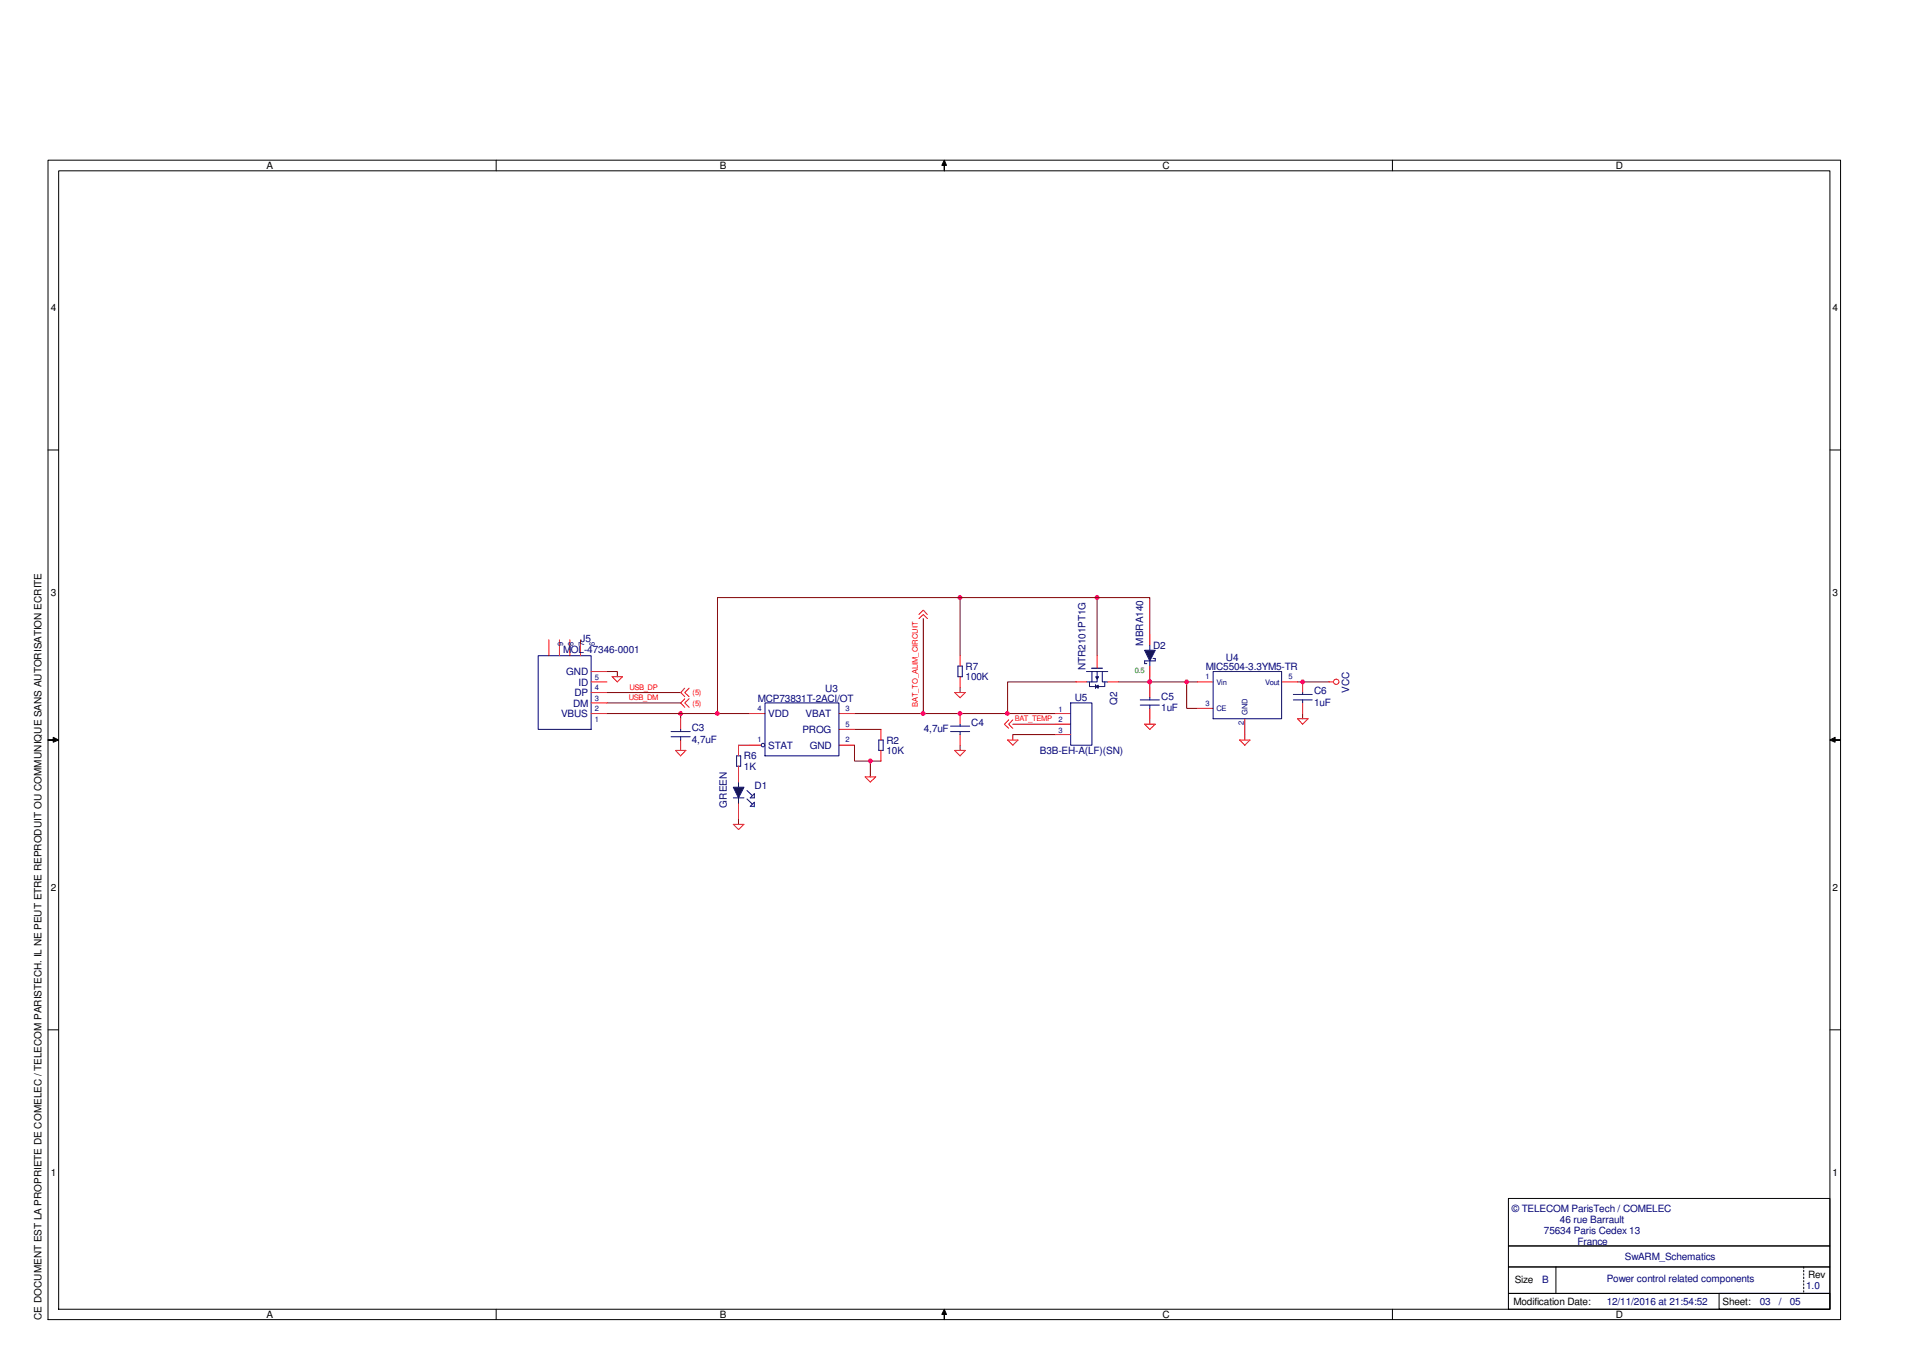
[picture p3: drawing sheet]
<svg xmlns="http://www.w3.org/2000/svg" width="297mm" height="210mm" viewBox="0 0 297 210" stroke-linecap="round" stroke-linejoin="round" font-family="sans-serif">
<path d="M105.6 110.7v.8M114.6 115.6h1.6M114.6 118.9v1.6M114.6 127v.9" fill="none" stroke="#800000" stroke-width=".16"/>
<circle cx="105.6" cy="110.7" r=".31" fill="#f0f"/>
<circle cx="105.6" cy="110.7" r=".31" fill="none" stroke="#f0f" stroke-width=".16"/>
<path d="M94.1 110.7h22.1M132.5 115.6v2.5h4.1M132.5 113.2h4.1M135 118.1v2.4" fill="none" stroke="#800000" stroke-width=".16"/>
<circle cx="135" cy="118" r=".31" fill="#f0f"/>
<circle cx="135" cy="118" r=".31" fill="none" stroke="#f0f" stroke-width=".16"/>
<path d="M132.5 110.7h31.2M148.9 110.7h.1" fill="none" stroke="#800000" stroke-width=".16"/>
<circle cx="148.9" cy="110.7" r=".32" fill="#f0f"/>
<circle cx="148.9" cy="110.7" r=".32" fill="none" stroke="#f0f" stroke-width=".16"/>
<path d="M148.9 115.6v.8M166.9 105.8h-10.6v4.9" fill="none" stroke="#800000" stroke-width=".16"/>
<circle cx="156.3" cy="110.7" r=".32" fill="#f0f"/>
<circle cx="156.3" cy="110.7" r=".32" fill="none" stroke="#f0f" stroke-width=".16"/>
<path d="M173.4 105.8h4.9" fill="none" stroke="#800000" stroke-width=".16"/>
<circle cx="178.3" cy="105.8" r=".31" fill="#f0f"/>
<circle cx="178.3" cy="105.8" r=".31" fill="none" stroke="#f0f" stroke-width=".16"/>
<path d="M170.2 92.7v9M178.3 105v1.6" fill="none" stroke="#800000" stroke-width=".16"/>
<circle cx="170.2" cy="92.7" r=".31" fill="#f0f"/>
<circle cx="170.2" cy="92.7" r=".31" fill="none" stroke="#f0f" stroke-width=".16"/>
<path d="M148.9 92.7v9" fill="none" stroke="#800000" stroke-width=".16"/>
<circle cx="148.9" cy="92.7" r=".32" fill="#f0f"/>
<circle cx="148.9" cy="92.7" r=".32" fill="none" stroke="#f0f" stroke-width=".16"/>
<path d="M148.9 106.6v.8M184.1 105.8v4.1h1.6" fill="none" stroke="#800000" stroke-width=".16"/>
<circle cx="184.1" cy="105.8" r=".31" fill="#f0f"/>
<circle cx="184.1" cy="105.8" r=".31" fill="none" stroke="#f0f" stroke-width=".16"/>
<path d="M178.3 105.8h7.4" fill="none" stroke="#800000" stroke-width=".16"/>
<circle cx="178.3" cy="105.8" r=".31" fill="#f0f"/>
<circle cx="178.3" cy="105.8" r=".31" fill="none" stroke="#f0f" stroke-width=".16"/>
<path d="M193.1 114v.8M201.2 105.8h5M202.1 105.8h.1" fill="none" stroke="#800000" stroke-width=".16"/>
<circle cx="202" cy="105.8" r=".31" fill="#f0f"/>
<circle cx="202" cy="105.8" r=".31" fill="none" stroke="#f0f" stroke-width=".16"/>
<path d="M178.3 98.4v-5.7h-67v18M178.3 111.5v.9M202.1 110.7v.8" fill="none" stroke="#800000" stroke-width=".16"/>
<circle cx="111.3" cy="110.7" r=".31" fill="#f0f"/>
<circle cx="111.3" cy="110.7" r=".31" fill="none" stroke="#f0f" stroke-width=".16"/>
<path d="M143.2 96v14.7" fill="none" stroke="#800000" stroke-width=".16"/>
<circle cx="143.2" cy="110.7" r=".32" fill="#f0f"/>
<circle cx="143.2" cy="110.7" r=".32" fill="none" stroke="#f0f" stroke-width=".16"/>
<path d="M94.1 104.2h1.7v.8M94.1 107.4h11.5M94.1 109.1h11.5M157.1 112.4h6.6M163.7 114h-6.6v.8" fill="none" stroke="#800000" stroke-width=".16"/>
<g fill="none" stroke="#000" stroke-width=".16">
<path d="M7.4 24.8h278.1v179.9h-278.1zM9.1 26.5h274.7v176.6h-274.7zM77 24.8v1.7M146.5 24.8l.3 .9h-.3v.8v-.8h-.4zM216 24.8v1.7M7.4 69.8h1.7M283.8 69.8h1.7M7.4 114.8h.9v-.4l.8 .4-.8 .3v-.3zM283.8 114.8l.8-.4v.4h.9h-.9v.3zM7.4 159.8h1.7M283.8 159.8h1.7M234 185.9h49.8v7.4h-49.8z"/>
<path d="M234 193.3h49.8v3.3h-49.8zM234 196.6h49.8v4.1h-49.8zM241.3 196.6v4.1M279.8 196.6v.2M279.8 197.1v.2M279.8 197.6v.2M279.8 198.1v.3M279.8 198.7v.2M279.8 199.2v.2M279.8 199.7v.2M77 203.1v1.6M146.5 203.1l.3 .8h-.3v.8v-.8h-.4z"/>
<path d="M216 203.1v1.6M234 200.7h49.8v2.4h-49.8zM266.7 200.7h17.1v2.4h-17.1zM279.8 200.2v.2"/>
</g>
<g fill="#000">
<path d="M146.5 24.8l.3 .9h-.3v.8v-.8h-.4z" fill-rule="evenodd"/>
<path d="M7.4 114.8h.9v-.4l.8 .4-.8 .3v-.3z" fill-rule="evenodd"/>
<path d="M283.8 114.8l.8-.4v.4h.9h-.9v.3z" fill-rule="evenodd"/>
<path d="M146.5 203.1l.3 .8h-.3v.8v-.8h-.4z" fill-rule="evenodd"/>
</g>
<g fill="none" stroke="#f00" stroke-width=".16">
<path d="M105.6 111.5v1.7M105.6 114.8v1.6M114.6 115.6v1.7M114.6 118.9v2.4M116.2 110.7h2.5M116.2 115.6h1.9M130.1 110.7h2.4M130.1 113.2h2.4M130.1 115.6h2.4M185.7 105.8h2.5M185.7 109.9h2.5M193.1 111.5v2.5"/>
<path d="M198.8 105.8h2.4M114.6 124.6v2.4"/>
</g>
<g fill="none" stroke="#000080" stroke-width=".16">
<path d="M104.1 113.5h3M104.1 114.3h3M105.6 113.2v.3M105.6 114.3v.5M114.3 117.3h.6v1.6h-.6zM118.7 109.1h11.4v8.2h-11.4zM188.2 104.2h10.6v7.3h-10.6zM114.6 121.3v.8M115.9 124l.8 .8M115.9 122.6l.8 .8M116.4 125.1l.6-.6v.6zM117 123.1h.1"/>
<path d="M117 123.1v.7h-.6z"/>
<circle cx="118.3" cy="115.6" r=".28"/>
</g>
<path d="M117 125.1h.1" fill="none" stroke="#0ff" stroke-width=".16"/>
<path d="M113.7 122.1h1.7l-.8 1.7z" fill="#000080"/>
<path d="M136.3 114.8h.7v1.6h-.7zM178.3 100.1v.8M178.3 102.5v.8M178.9 102.2h.3M113.7 122.1h1.7l-.8 1.7zM113.7 123.8h1.7M114.6 123.8v.8" fill="none" stroke="#000080" stroke-width=".16"/>
<path d="M178.3 98.4v1.7M104.8 116.4h1.6l-.8 .9zM136.6 113.2v1.6M136.6 116.4v1.7M178.3 103.3v1.7M113.7 127.9h1.7l-.8 .8z" fill="none" stroke="#f00" stroke-width=".16"/>
<path d="M177.5 100.9h1.7l-.9 1.6z" fill="#000080"/>
<path d="M168.5 104.2h3.3M169.4 104.2v1.6h-.9M170.2 104.2v1.6h-.8M171 104.2v1.6h.8M177.5 100.9h1.7l-.9 1.6zM179.2 102.2v.3h-1.7v.5h.4" fill="none" stroke="#000080" stroke-width=".16"/>
<path d="M169.3 103.7h1.7" fill="none" stroke="#000080" stroke-width=".2"/>
<path d="M170 105h.4l-.2 .3z" fill="#000080"/>
<path d="M169 105.8v.7M170 105h.4l-.2 .3z" fill="none" stroke="#000080" stroke-width=".16"/>
<path d="M166.9 105.8h1.6M170.2 101.7v1.9M171.8 105.8h1.6" fill="none" stroke="#f00" stroke-width=".16"/>
<path d="M170 106.5l.3-.2v.5z" fill="#000080"/>
<g fill="none" stroke="#000080" stroke-width=".16">
<path d="M83.5 101.7h8.2v11.5h-8.2zM147.4 112.6h3M147.4 113.5h3M148.6 103.3h.7v1.7h-.7zM148.9 112.4v.2M148.9 113.5v.5M166.1 109.1h3.3v6.5h-3.3zM169 106.5h1M169.9 106.2v.6M170 106.5l.3-.2v.5zM170.3 106.5h1M171.4 105.8v.7"/>
<path d="M176.9 108.6h2.9M176.9 109.4h2.9M178.3 108.2v.4M178.3 109.4v.5M200.6 108.6h2.9M200.6 107.7h2.9M202.1 107.4v.3M202.1 108.6v.5"/>
</g>
<g fill="none" stroke="#f00" stroke-width=".16">
<path d="M85.1 99.3v2.4M86.8 99.3v2.4M88.4 99.3v2.4M90 99.3v2.4M142.5 96l.7-.7 .6 .7M142.5 95.3l.7-.6 .6 .6M91.7 107.4h2.4M91.7 105.8h2.4M91.7 110.7h2.4M91.7 109.1h2.4M91.7 104.2h2.4M95 105h1.6l-.8 .8z"/>
<path d="M106.2 106.8l-.6 .6 .6 .7M106.2 108.4l-.6 .7 .6 .6M106.9 106.8l-.7 .6 .7 .7M106.9 108.4l-.7 .7 .7 .6M148.1 116.4h1.6l-.8 .9zM148.1 107.4h1.6l-.8 .8zM148.9 101.7v1.6M148.9 105v1.6M148.9 110.7v1.7M148.9 114v1.6M156.3 114.8h1.6l-.8 .8zM156.5 111.7l-.7 .7 .7 .6"/>
<path d="M157.1 111.7l-.6 .7 .6 .6M163.7 112.4h2.4M163.7 110.7h2.4M163.7 114h2.4M177.5 112.4h1.7l-.9 .8zM178.3 106.6v1.6M178.3 109.9v1.6M192.3 114.8h1.6l-.8 .8zM201.2 111.5h1.7l-.8 .9zM202.1 105.8v1.6M202.1 109.1v1.6M206.2 105.8h.6"/>
<path d="M134.2 120.5h1.6l-.8 .8z"/>
<circle cx="207.3" cy="105.8" r=".41"/>
</g>
<g font-size="1.6">
<text x="41.3" y="26.2">A</text>
<text x="111.6" y="26.2">B</text>
<text x="180.3" y="26.2">C</text>
<text x="250.7" y="26.2">D</text>
<text x="7.9" y="48.3">4</text>
<text x="284.3" y="48.3">4</text>
<text x="7.9" y="92.5">3</text>
<text x="284.3" y="92.5">3</text>
<text x="7.9" y="138.3">2</text>
<text x="284.3" y="138.3">2</text>
<text x="7.9" y="182.4">1</text>
<text x="284.3" y="182.4">1</text>
<text x="234.8" y="202.5">Modification Date:</text>
<text x="234.9" y="199">Size</text>
<text x="267.2" y="202.4">Sheet:</text>
<text x="280.5" y="198.3">Rev</text>
<text x="6.4" y="204.8" transform="rotate(-90 6.4 204.8)">CE DOCUMENT EST LA PROPRIETE DE COMELEC / TELECOM PARISTECH. IL NE PEUT ETRE REPRODUIT OU COMMUNIQUE SANS AUTORISATION ECRITE</text>
<text x="41.3" y="204.5">A</text>
<text x="111.6" y="204.5">B</text>
<text x="180.3" y="204.5">C</text>
<text x="250.7" y="204.5">D</text>
</g>
<g font-size="1.6" fill="#000080">
<text x="87.3" y="101.3">MOL-47346-0001</text>
<text x="90" y="99.5">J5</text>
<text x="177.3" y="100.2" transform="rotate(-90 177.3 100.2)">MBRA140</text>
<text x="178.9" y="100.7">D2</text>
<text x="87.8" y="104.7">GND</text>
<text x="89.1" y="108">DP</text>
<text x="89.7" y="106.4">ID</text>
<text x="128" y="107.4">U3</text>
<text x="149.8" y="103.9">R7</text>
<text x="149.8" y="105.5">100K</text>
<text x="168.4" y="104" transform="rotate(-90 168.4 104)">NTR2101PT1G</text>
<text x="187" y="104">MIC5504-3.3YM5-TR</text>
<text x="190.2" y="102.5">U4</text>
<text x="203.8" y="107.7">C6</text>
<text x="209.3" y="107.4" transform="rotate(-90 209.3 107.4)">VCC</text>
<text x="87" y="111.3">VBUS</text>
<text x="88.9" y="109.6">DM</text>
<text x="107.3" y="113.4">C3</text>
<text x="117.6" y="108.9">MCP73831T-2ACI/OT</text>
<text x="119.2" y="111.3">VDD</text>
<text x="124.5" y="113.7">PROG</text>
<text x="125" y="111.3">VBAT</text>
<text x="143.3" y="113.6">4,7uF</text>
<text x="150.7" y="112.6">C4</text>
<text x="166.7" y="108.7">U5</text>
<text x="173.3" y="109.4" transform="rotate(-90 173.3 109.4)">Q2</text>
<text x="180.1" y="108.5">C5</text>
<text x="180.1" y="110.3">1uF</text>
<text x="203.8" y="109.5">1uF</text>
<text x="107.3" y="115.2">4,7uF</text>
<text x="115.4" y="117.8">R6</text>
<text x="115.4" y="119.5">1K</text>
<text x="119.2" y="116.2">STAT</text>
<text x="125.6" y="116.2">GND</text>
<text x="137.5" y="115.4">R2</text>
<text x="137.5" y="117">10K</text>
<text x="161.3" y="117">B3B-EH-A(LF)(SN)</text>
<text x="112.7" y="125.3" transform="rotate(-90 112.7 125.3)">GREEN</text>
<text x="117" y="122.4">D1</text>
<text x="234.5" y="188">© TELECOM ParisTech / COMELEC</text>
<text x="239.5" y="191.4">75634 Paris Cedex 13</text>
<text x="242" y="189.7">46 rue Barrault</text>
<text x="244.7" y="193.2">France</text>
<text x="252" y="195.4">SwARM_Schematics</text>
<text x="239.2" y="199">B</text>
<text x="249.2" y="202.5">12/11/2016 at 21:54:52</text>
<text x="249.2" y="198.8">Power control related components</text>
<text x="273" y="202.4">03</text>
<text x="275.9" y="202.4">/</text>
<text x="277.6" y="202.4">05</text>
<text x="280.2" y="200">1.0</text>
</g>
<g font-size="1.2" fill="#000080">
<text x="87.4" y="100.2" transform="rotate(-90 87.4 100.2)">9</text>
<text x="89" y="100.2" transform="rotate(-90 89 100.2)">8</text>
<text x="90.6" y="100.2" transform="rotate(-90 90.6 100.2)">7</text>
<text x="92.3" y="100.2" transform="rotate(-90 92.3 100.2)">6</text>
<text x="92.3" y="107.1">4</text>
<text x="92.3" y="105.5">5</text>
<text x="187" y="105.4">1</text>
<text x="188.7" y="106.2">Vin</text>
<text x="196.3" y="106.2">Vout</text>
<text x="199.9" y="105.4">5</text>
<text x="92.3" y="112">1</text>
<text x="92.3" y="108.7">3</text>
<text x="92.3" y="110.4">2</text>
<text x="117.5" y="110.3">4</text>
<text x="131.1" y="112.7">5</text>
<text x="131.1" y="110.3">3</text>
<text x="164.2" y="110.5">1</text>
<text x="164.2" y="112.1">2</text>
<text x="164.2" y="113.7">3</text>
<text x="187" y="109.5">3</text>
<text x="188.7" y="110.3">CE</text>
<text x="193" y="112.4" transform="rotate(-90 193 112.4)">2</text>
<text x="193.5" y="111" transform="rotate(-90 193.5 111)">GND</text>
<text x="117.5" y="115.2">1</text>
<text x="131.1" y="115.2">2</text>
</g>
<g font-size="1.2" fill="#f00">
<text x="97.6" y="107">USB_DP</text>
<text x="107.4" y="107.9">(5)</text>
<text x="97.5" y="108.7">USB_DM</text>
<text x="107.4" y="109.5">(5)</text>
<text x="142.4" y="109.7" transform="rotate(-90 142.4 109.7)">BAT_TO_ALIM_CIRCUIT</text>
<text x="157.4" y="111.9">BAT_TEMP</text>
</g>
<text font-size="1.2" fill="#008000" x="176" y="104.4">0.5</text>
</svg>
